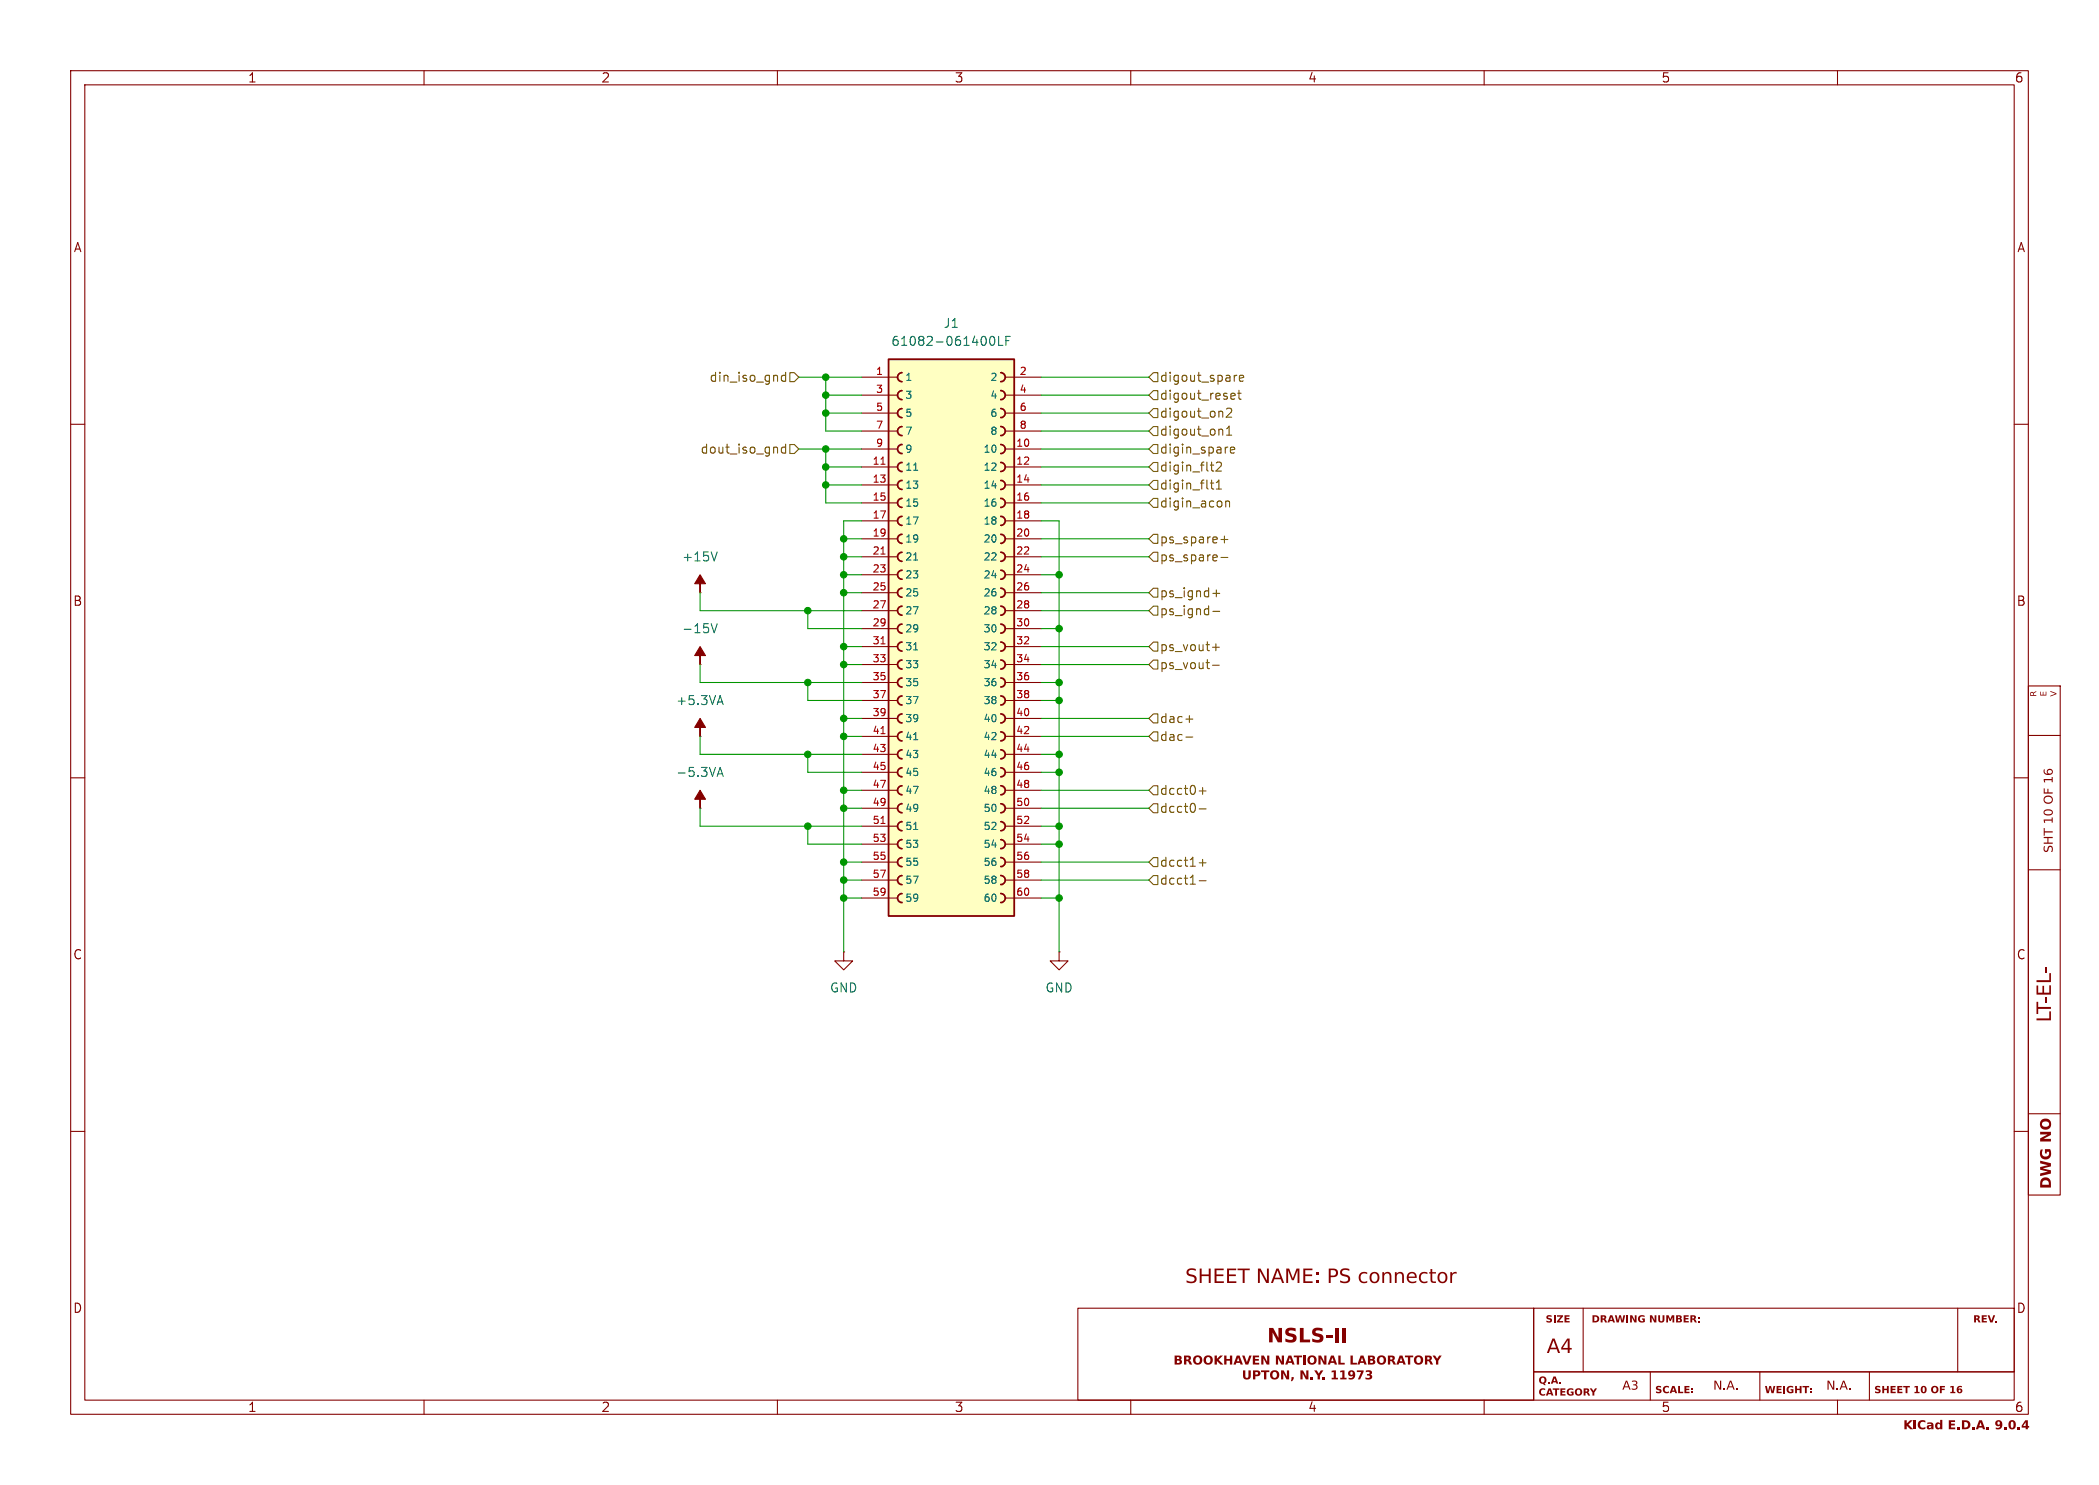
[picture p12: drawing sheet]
(kicad_sch
 (version 20250114)
 (generator "eeschema")
 (generator_version "9.0")
 (paper "A4")
 (lib_symbols
  (symbol "PSC:+15V"
   (power)
   (pin_numbers (hide yes))
   (pin_names
    (offset 0) (hide yes)) (exclude_from_sim no) (in_bom yes) (on_board yes)
   (property "Reference" "#PWR" (at 0 -3.81 0) (effects (font (size 1.27 1.27)) (hide yes)))
   (property "Value" "+15V" (at 0 3.556 0) (effects (font (size 1.27 1.27))))
   (property "Footprint" "" (at 0 0 0) (effects (font (size 1.27 1.27)) (hide yes)))
   (property "Datasheet" "" (at 0 0 0) (effects (font (size 1.27 1.27)) (hide yes)))
   (property "Description" "Power symbol creates a global label with name \"-15V\"" (at 0 0 0) (effects (font (size 1.27 1.27)) (hide yes)))
   (symbol "+15V_0_0"
    (pin power_in line (at 0 0 90) (length 0) (name "~" (effects (font (size 1.27 1.27)))) (number "1" (effects (font (size 1.27 1.27))))))
   (symbol "+15V_0_1"
    (polyline (pts (xy 0 0) (xy 0 1.27) (xy 0.762 1.27) (xy 0 2.54) (xy -0.762 1.27) (xy 0 1.27)) (stroke (width 0) (type default)) (fill (type outline))))
   (embedded_fonts no))
  (symbol "PSC:+5.3VA"
   (power)
   (pin_numbers (hide yes))
   (pin_names
    (offset 0) (hide yes)) (exclude_from_sim no) (in_bom yes) (on_board yes)
   (property "Reference" "#PWR" (at 0 -3.81 0) (effects (font (size 1.27 1.27)) (hide yes)))
   (property "Value" "+5.3VA" (at 0 3.556 0) (effects (font (size 1.27 1.27))))
   (property "Footprint" "" (at 0 0 0) (effects (font (size 1.27 1.27)) (hide yes)))
   (property "Datasheet" "" (at 0 0 0) (effects (font (size 1.27 1.27)) (hide yes)))
   (property "Description" "Power symbol creates a global label with name \"+5.3VA\"" (at 0 0 0) (effects (font (size 1.27 1.27)) (hide yes)))
   (symbol "+5.3VA_1_1"
    (polyline (pts (xy 0 0) (xy 0 1.27) (xy 0.762 1.27) (xy 0 2.54) (xy -0.762 1.27) (xy 0 1.27)) (stroke (width 0) (type solid)) (fill (type outline)))
    (pin power_in line (at 0 0 90) (length 0) (name "~" (effects (font (size 1.27 1.27)))) (number "1" (effects (font (size 1.27 1.27))))))
   (embedded_fonts no))
  (symbol "PSC:-5.3VA"
   (power)
   (pin_numbers (hide yes))
   (pin_names
    (offset 0) (hide yes)) (exclude_from_sim no) (in_bom yes) (on_board yes)
   (property "Reference" "#PWR" (at 0 -3.81 0) (effects (font (size 1.27 1.27)) (hide yes)))
   (property "Value" "-5.3VA" (at 0 3.556 0) (effects (font (size 1.27 1.27))))
   (property "Footprint" "" (at 0 0 0) (effects (font (size 1.27 1.27)) (hide yes)))
   (property "Datasheet" "" (at 0 0 0) (effects (font (size 1.27 1.27)) (hide yes)))
   (property "Description" "Power symbol creates a global label with name \"-5.3VA\"" (at 0 0 0) (effects (font (size 1.27 1.27)) (hide yes)))
   (symbol "-5.3VA_0_1"
    (polyline (pts (xy 0 0) (xy 0 1.27) (xy 0.762 1.27) (xy 0 2.54) (xy -0.762 1.27) (xy 0 1.27)) (stroke (width 0) (type default)) (fill (type outline))))
   (symbol "-5.3VA_1_1"
    (pin power_in line (at 0 0 90) (length 0) (name "~" (effects (font (size 1.27 1.27)))) (number "1" (effects (font (size 1.27 1.27))))))
   (embedded_fonts no))
  (symbol "PSC:61082-061400LF"
   (pin_names
    (offset 1.016)) (exclude_from_sim no) (in_bom yes) (on_board yes)
   (property "Reference" "J" (at -7.62 41.402 0) (effects (font (size 1.27 1.27)) (justify left bottom)))
   (property "Value" "61082-061400LF" (at -7.62 -40.64 0) (effects (font (size 1.27 1.27)) (justify left bottom)))
   (property "Footprint" "myparts:AMPHENOL_61082-061400LF" (at 0 0 0) (effects (font (size 1.27 1.27)) (justify bottom) (hide yes)))
   (property "Datasheet" "" (at 0 0 0) (effects (font (size 1.27 1.27)) (hide yes)))
   (property "Description" "" (at 0 0 0) (effects (font (size 1.27 1.27)) (hide yes)))
   (property "PARTREV" "AS" (at 0 0 0) (effects (font (size 1.27 1.27)) (justify bottom) (hide yes)))
   (property "STANDARD" "Manufacturer Recommendations" (at 0 0 0) (effects (font (size 1.27 1.27)) (justify bottom) (hide yes)))
   (property "MAXIMUM_PACKAGE_HEIGHT" "4.00mm" (at 0 0 0) (effects (font (size 1.27 1.27)) (justify bottom) (hide yes)))
   (property "MFG" "Amphenol" (at 0 0 0) (effects (font (size 1.27 1.27)) (justify bottom) (hide yes)))
   (property "MFG_PN" "61082-061400LF" (at 0 0 0) (effects (font (size 1.27 1.27)) (hide yes)))
   (property "Cost" "2.53" (at 0 0 0) (effects (font (size 1.27 1.27)) (hide yes)))
   (symbol "61082-061400LF_0_0"
    (rectangle (start -8.89 -38.1) (end 8.89 40.64) (stroke (width 0.254) (type default)) (fill (type background)))
    (arc (start -6.985 37.465) (mid -7.6172 38.1) (end -6.985 38.735) (stroke (width 0.254) (type default)) (fill (type none)))
    (arc (start -6.985 34.925) (mid -7.6172 35.56) (end -6.985 36.195) (stroke (width 0.254) (type default)) (fill (type none)))
    (arc (start -6.985 32.385) (mid -7.6172 33.02) (end -6.985 33.655) (stroke (width 0.254) (type default)) (fill (type none)))
    (arc (start -6.985 29.845) (mid -7.6172 30.48) (end -6.985 31.115) (stroke (width 0.254) (type default)) (fill (type none)))
    (arc (start -6.985 27.305) (mid -7.6172 27.94) (end -6.985 28.575) (stroke (width 0.254) (type default)) (fill (type none)))
    (arc (start -6.985 24.765) (mid -7.6172 25.4) (end -6.985 26.035) (stroke (width 0.254) (type default)) (fill (type none)))
    (arc (start -6.985 22.225) (mid -7.6172 22.86) (end -6.985 23.495) (stroke (width 0.254) (type default)) (fill (type none)))
    (arc (start -6.985 19.685) (mid -7.6172 20.32) (end -6.985 20.955) (stroke (width 0.254) (type default)) (fill (type none)))
    (arc (start -6.985 17.145) (mid -7.6172 17.78) (end -6.985 18.415) (stroke (width 0.254) (type default)) (fill (type none)))
    (arc (start -6.985 14.605) (mid -7.6172 15.24) (end -6.985 15.875) (stroke (width 0.254) (type default)) (fill (type none)))
    (arc (start -6.985 12.065) (mid -7.6172 12.7) (end -6.985 13.335) (stroke (width 0.254) (type default)) (fill (type none)))
    (arc (start -6.985 9.525) (mid -7.6172 10.16) (end -6.985 10.795) (stroke (width 0.254) (type default)) (fill (type none)))
    (arc (start -6.985 6.985) (mid -7.6172 7.62) (end -6.985 8.255) (stroke (width 0.254) (type default)) (fill (type none)))
    (arc (start -6.985 4.445) (mid -7.6172 5.08) (end -6.985 5.715) (stroke (width 0.254) (type default)) (fill (type none)))
    (arc (start -6.985 1.905) (mid -7.6172 2.54) (end -6.985 3.175) (stroke (width 0.254) (type default)) (fill (type none)))
    (arc (start -6.985 -0.635) (mid -7.6172 0) (end -6.985 0.635) (stroke (width 0.254) (type default)) (fill (type none)))
    (arc (start -6.985 -3.175) (mid -7.6172 -2.54) (end -6.985 -1.905) (stroke (width 0.254) (type default)) (fill (type none)))
    (arc (start -6.985 -5.715) (mid -7.6172 -5.08) (end -6.985 -4.445) (stroke (width 0.254) (type default)) (fill (type none)))
    (arc (start -6.985 -8.255) (mid -7.6172 -7.62) (end -6.985 -6.985) (stroke (width 0.254) (type default)) (fill (type none)))
    (arc (start -6.985 -10.795) (mid -7.6172 -10.16) (end -6.985 -9.525) (stroke (width 0.254) (type default)) (fill (type none)))
    (arc (start -6.985 -13.335) (mid -7.6172 -12.7) (end -6.985 -12.065) (stroke (width 0.254) (type default)) (fill (type none)))
    (arc (start -6.985 -15.875) (mid -7.6172 -15.24) (end -6.985 -14.605) (stroke (width 0.254) (type default)) (fill (type none)))
    (arc (start -6.985 -18.415) (mid -7.6172 -17.78) (end -6.985 -17.145) (stroke (width 0.254) (type default)) (fill (type none)))
    (arc (start -6.985 -20.955) (mid -7.6172 -20.32) (end -6.985 -19.685) (stroke (width 0.254) (type default)) (fill (type none)))
    (arc (start -6.985 -23.495) (mid -7.6172 -22.86) (end -6.985 -22.225) (stroke (width 0.254) (type default)) (fill (type none)))
    (arc (start -6.985 -26.035) (mid -7.6172 -25.4) (end -6.985 -24.765) (stroke (width 0.254) (type default)) (fill (type none)))
    (arc (start -6.985 -28.575) (mid -7.6172 -27.94) (end -6.985 -27.305) (stroke (width 0.254) (type default)) (fill (type none)))
    (arc (start -6.985 -31.115) (mid -7.6172 -30.48) (end -6.985 -29.845) (stroke (width 0.254) (type default)) (fill (type none)))
    (arc (start -6.985 -33.655) (mid -7.6172 -33.02) (end -6.985 -32.385) (stroke (width 0.254) (type default)) (fill (type none)))
    (arc (start -6.985 -36.195) (mid -7.6172 -35.56) (end -6.985 -34.925) (stroke (width 0.254) (type default)) (fill (type none)))
    (arc (start 6.985 38.735) (mid 7.6172 38.1) (end 6.985 37.465) (stroke (width 0.254) (type default)) (fill (type none)))
    (arc (start 6.985 36.195) (mid 7.6172 35.56) (end 6.985 34.925) (stroke (width 0.254) (type default)) (fill (type none)))
    (arc (start 6.985 33.655) (mid 7.6172 33.02) (end 6.985 32.385) (stroke (width 0.254) (type default)) (fill (type none)))
    (arc (start 6.985 31.115) (mid 7.6172 30.48) (end 6.985 29.845) (stroke (width 0.254) (type default)) (fill (type none)))
    (arc (start 6.985 28.575) (mid 7.6172 27.94) (end 6.985 27.305) (stroke (width 0.254) (type default)) (fill (type none)))
    (arc (start 6.985 26.035) (mid 7.6172 25.4) (end 6.985 24.765) (stroke (width 0.254) (type default)) (fill (type none)))
    (arc (start 6.985 23.495) (mid 7.6172 22.86) (end 6.985 22.225) (stroke (width 0.254) (type default)) (fill (type none)))
    (arc (start 6.985 20.955) (mid 7.6172 20.32) (end 6.985 19.685) (stroke (width 0.254) (type default)) (fill (type none)))
    (arc (start 6.985 18.415) (mid 7.6172 17.78) (end 6.985 17.145) (stroke (width 0.254) (type default)) (fill (type none)))
    (arc (start 6.985 15.875) (mid 7.6172 15.24) (end 6.985 14.605) (stroke (width 0.254) (type default)) (fill (type none)))
    (arc (start 6.985 13.335) (mid 7.6172 12.7) (end 6.985 12.065) (stroke (width 0.254) (type default)) (fill (type none)))
    (arc (start 6.985 10.795) (mid 7.6172 10.16) (end 6.985 9.525) (stroke (width 0.254) (type default)) (fill (type none)))
    (arc (start 6.985 8.255) (mid 7.6172 7.62) (end 6.985 6.985) (stroke (width 0.254) (type default)) (fill (type none)))
    (arc (start 6.985 5.715) (mid 7.6172 5.08) (end 6.985 4.445) (stroke (width 0.254) (type default)) (fill (type none)))
    (arc (start 6.985 3.175) (mid 7.6172 2.54) (end 6.985 1.905) (stroke (width 0.254) (type default)) (fill (type none)))
    (arc (start 6.985 0.635) (mid 7.6172 0) (end 6.985 -0.635) (stroke (width 0.254) (type default)) (fill (type none)))
    (arc (start 6.985 -1.905) (mid 7.6172 -2.54) (end 6.985 -3.175) (stroke (width 0.254) (type default)) (fill (type none)))
    (arc (start 6.985 -4.445) (mid 7.6172 -5.08) (end 6.985 -5.715) (stroke (width 0.254) (type default)) (fill (type none)))
    (arc (start 6.985 -6.985) (mid 7.6172 -7.62) (end 6.985 -8.255) (stroke (width 0.254) (type default)) (fill (type none)))
    (arc (start 6.985 -9.525) (mid 7.6172 -10.16) (end 6.985 -10.795) (stroke (width 0.254) (type default)) (fill (type none)))
    (arc (start 6.985 -12.065) (mid 7.6172 -12.7) (end 6.985 -13.335) (stroke (width 0.254) (type default)) (fill (type none)))
    (arc (start 6.985 -14.605) (mid 7.6172 -15.24) (end 6.985 -15.875) (stroke (width 0.254) (type default)) (fill (type none)))
    (arc (start 6.985 -17.145) (mid 7.6172 -17.78) (end 6.985 -18.415) (stroke (width 0.254) (type default)) (fill (type none)))
    (arc (start 6.985 -19.685) (mid 7.6172 -20.32) (end 6.985 -20.955) (stroke (width 0.254) (type default)) (fill (type none)))
    (arc (start 6.985 -22.225) (mid 7.6172 -22.86) (end 6.985 -23.495) (stroke (width 0.254) (type default)) (fill (type none)))
    (arc (start 6.985 -24.765) (mid 7.6172 -25.4) (end 6.985 -26.035) (stroke (width 0.254) (type default)) (fill (type none)))
    (arc (start 6.985 -27.305) (mid 7.6172 -27.94) (end 6.985 -28.575) (stroke (width 0.254) (type default)) (fill (type none)))
    (arc (start 6.985 -29.845) (mid 7.6172 -30.48) (end 6.985 -31.115) (stroke (width 0.254) (type default)) (fill (type none)))
    (arc (start 6.985 -32.385) (mid 7.6172 -33.02) (end 6.985 -33.655) (stroke (width 0.254) (type default)) (fill (type none)))
    (arc (start 6.985 -34.925) (mid 7.6172 -35.56) (end 6.985 -36.195) (stroke (width 0.254) (type default)) (fill (type none)))
    (pin passive line (at -12.7 38.1 0) (length 5.08) (name "1" (effects (font (size 1.016 1.016)))) (number "1" (effects (font (size 1.016 1.016)))))
    (pin passive line (at -12.7 35.56 0) (length 5.08) (name "3" (effects (font (size 1.016 1.016)))) (number "3" (effects (font (size 1.016 1.016)))))
    (pin passive line (at -12.7 33.02 0) (length 5.08) (name "5" (effects (font (size 1.016 1.016)))) (number "5" (effects (font (size 1.016 1.016)))))
    (pin passive line (at -12.7 30.48 0) (length 5.08) (name "7" (effects (font (size 1.016 1.016)))) (number "7" (effects (font (size 1.016 1.016)))))
    (pin passive line (at -12.7 27.94 0) (length 5.08) (name "9" (effects (font (size 1.016 1.016)))) (number "9" (effects (font (size 1.016 1.016)))))
    (pin passive line (at -12.7 25.4 0) (length 5.08) (name "11" (effects (font (size 1.016 1.016)))) (number "11" (effects (font (size 1.016 1.016)))))
    (pin passive line (at -12.7 22.86 0) (length 5.08) (name "13" (effects (font (size 1.016 1.016)))) (number "13" (effects (font (size 1.016 1.016)))))
    (pin passive line (at -12.7 20.32 0) (length 5.08) (name "15" (effects (font (size 1.016 1.016)))) (number "15" (effects (font (size 1.016 1.016)))))
    (pin passive line (at -12.7 17.78 0) (length 5.08) (name "17" (effects (font (size 1.016 1.016)))) (number "17" (effects (font (size 1.016 1.016)))))
    (pin passive line (at -12.7 15.24 0) (length 5.08) (name "19" (effects (font (size 1.016 1.016)))) (number "19" (effects (font (size 1.016 1.016)))))
    (pin passive line (at -12.7 12.7 0) (length 5.08) (name "21" (effects (font (size 1.016 1.016)))) (number "21" (effects (font (size 1.016 1.016)))))
    (pin passive line (at -12.7 10.16 0) (length 5.08) (name "23" (effects (font (size 1.016 1.016)))) (number "23" (effects (font (size 1.016 1.016)))))
    (pin passive line (at -12.7 7.62 0) (length 5.08) (name "25" (effects (font (size 1.016 1.016)))) (number "25" (effects (font (size 1.016 1.016)))))
    (pin passive line (at -12.7 5.08 0) (length 5.08) (name "27" (effects (font (size 1.016 1.016)))) (number "27" (effects (font (size 1.016 1.016)))))
    (pin passive line (at -12.7 2.54 0) (length 5.08) (name "29" (effects (font (size 1.016 1.016)))) (number "29" (effects (font (size 1.016 1.016)))))
    (pin passive line (at -12.7 0 0) (length 5.08) (name "31" (effects (font (size 1.016 1.016)))) (number "31" (effects (font (size 1.016 1.016)))))
    (pin passive line (at -12.7 -2.54 0) (length 5.08) (name "33" (effects (font (size 1.016 1.016)))) (number "33" (effects (font (size 1.016 1.016)))))
    (pin passive line (at -12.7 -5.08 0) (length 5.08) (name "35" (effects (font (size 1.016 1.016)))) (number "35" (effects (font (size 1.016 1.016)))))
    (pin passive line (at -12.7 -7.62 0) (length 5.08) (name "37" (effects (font (size 1.016 1.016)))) (number "37" (effects (font (size 1.016 1.016)))))
    (pin passive line (at -12.7 -10.16 0) (length 5.08) (name "39" (effects (font (size 1.016 1.016)))) (number "39" (effects (font (size 1.016 1.016)))))
    (pin passive line (at -12.7 -12.7 0) (length 5.08) (name "41" (effects (font (size 1.016 1.016)))) (number "41" (effects (font (size 1.016 1.016)))))
    (pin passive line (at -12.7 -15.24 0) (length 5.08) (name "43" (effects (font (size 1.016 1.016)))) (number "43" (effects (font (size 1.016 1.016)))))
    (pin passive line (at -12.7 -17.78 0) (length 5.08) (name "45" (effects (font (size 1.016 1.016)))) (number "45" (effects (font (size 1.016 1.016)))))
    (pin passive line (at -12.7 -20.32 0) (length 5.08) (name "47" (effects (font (size 1.016 1.016)))) (number "47" (effects (font (size 1.016 1.016)))))
    (pin passive line (at -12.7 -22.86 0) (length 5.08) (name "49" (effects (font (size 1.016 1.016)))) (number "49" (effects (font (size 1.016 1.016)))))
    (pin passive line (at -12.7 -25.4 0) (length 5.08) (name "51" (effects (font (size 1.016 1.016)))) (number "51" (effects (font (size 1.016 1.016)))))
    (pin passive line (at -12.7 -27.94 0) (length 5.08) (name "53" (effects (font (size 1.016 1.016)))) (number "53" (effects (font (size 1.016 1.016)))))
    (pin passive line (at -12.7 -30.48 0) (length 5.08) (name "55" (effects (font (size 1.016 1.016)))) (number "55" (effects (font (size 1.016 1.016)))))
    (pin passive line (at -12.7 -33.02 0) (length 5.08) (name "57" (effects (font (size 1.016 1.016)))) (number "57" (effects (font (size 1.016 1.016)))))
    (pin passive line (at -12.7 -35.56 0) (length 5.08) (name "59" (effects (font (size 1.016 1.016)))) (number "59" (effects (font (size 1.016 1.016)))))
    (pin passive line (at 12.7 38.1 180) (length 5.08) (name "2" (effects (font (size 1.016 1.016)))) (number "2" (effects (font (size 1.016 1.016)))))
    (pin passive line (at 12.7 35.56 180) (length 5.08) (name "4" (effects (font (size 1.016 1.016)))) (number "4" (effects (font (size 1.016 1.016)))))
    (pin passive line (at 12.7 33.02 180) (length 5.08) (name "6" (effects (font (size 1.016 1.016)))) (number "6" (effects (font (size 1.016 1.016)))))
    (pin passive line (at 12.7 30.48 180) (length 5.08) (name "8" (effects (font (size 1.016 1.016)))) (number "8" (effects (font (size 1.016 1.016)))))
    (pin passive line (at 12.7 27.94 180) (length 5.08) (name "10" (effects (font (size 1.016 1.016)))) (number "10" (effects (font (size 1.016 1.016)))))
    (pin passive line (at 12.7 25.4 180) (length 5.08) (name "12" (effects (font (size 1.016 1.016)))) (number "12" (effects (font (size 1.016 1.016)))))
    (pin passive line (at 12.7 22.86 180) (length 5.08) (name "14" (effects (font (size 1.016 1.016)))) (number "14" (effects (font (size 1.016 1.016)))))
    (pin passive line (at 12.7 20.32 180) (length 5.08) (name "16" (effects (font (size 1.016 1.016)))) (number "16" (effects (font (size 1.016 1.016)))))
    (pin passive line (at 12.7 17.78 180) (length 5.08) (name "18" (effects (font (size 1.016 1.016)))) (number "18" (effects (font (size 1.016 1.016)))))
    (pin passive line (at 12.7 15.24 180) (length 5.08) (name "20" (effects (font (size 1.016 1.016)))) (number "20" (effects (font (size 1.016 1.016)))))
    (pin passive line (at 12.7 12.7 180) (length 5.08) (name "22" (effects (font (size 1.016 1.016)))) (number "22" (effects (font (size 1.016 1.016)))))
    (pin passive line (at 12.7 10.16 180) (length 5.08) (name "24" (effects (font (size 1.016 1.016)))) (number "24" (effects (font (size 1.016 1.016)))))
    (pin passive line (at 12.7 7.62 180) (length 5.08) (name "26" (effects (font (size 1.016 1.016)))) (number "26" (effects (font (size 1.016 1.016)))))
    (pin passive line (at 12.7 5.08 180) (length 5.08) (name "28" (effects (font (size 1.016 1.016)))) (number "28" (effects (font (size 1.016 1.016)))))
    (pin passive line (at 12.7 2.54 180) (length 5.08) (name "30" (effects (font (size 1.016 1.016)))) (number "30" (effects (font (size 1.016 1.016)))))
    (pin passive line (at 12.7 0 180) (length 5.08) (name "32" (effects (font (size 1.016 1.016)))) (number "32" (effects (font (size 1.016 1.016)))))
    (pin passive line (at 12.7 -2.54 180) (length 5.08) (name "34" (effects (font (size 1.016 1.016)))) (number "34" (effects (font (size 1.016 1.016)))))
    (pin passive line (at 12.7 -5.08 180) (length 5.08) (name "36" (effects (font (size 1.016 1.016)))) (number "36" (effects (font (size 1.016 1.016)))))
    (pin passive line (at 12.7 -7.62 180) (length 5.08) (name "38" (effects (font (size 1.016 1.016)))) (number "38" (effects (font (size 1.016 1.016)))))
    (pin passive line (at 12.7 -10.16 180) (length 5.08) (name "40" (effects (font (size 1.016 1.016)))) (number "40" (effects (font (size 1.016 1.016)))))
    (pin passive line (at 12.7 -12.7 180) (length 5.08) (name "42" (effects (font (size 1.016 1.016)))) (number "42" (effects (font (size 1.016 1.016)))))
    (pin passive line (at 12.7 -15.24 180) (length 5.08) (name "44" (effects (font (size 1.016 1.016)))) (number "44" (effects (font (size 1.016 1.016)))))
    (pin passive line (at 12.7 -17.78 180) (length 5.08) (name "46" (effects (font (size 1.016 1.016)))) (number "46" (effects (font (size 1.016 1.016)))))
    (pin passive line (at 12.7 -20.32 180) (length 5.08) (name "48" (effects (font (size 1.016 1.016)))) (number "48" (effects (font (size 1.016 1.016)))))
    (pin passive line (at 12.7 -22.86 180) (length 5.08) (name "50" (effects (font (size 1.016 1.016)))) (number "50" (effects (font (size 1.016 1.016)))))
    (pin passive line (at 12.7 -25.4 180) (length 5.08) (name "52" (effects (font (size 1.016 1.016)))) (number "52" (effects (font (size 1.016 1.016)))))
    (pin passive line (at 12.7 -27.94 180) (length 5.08) (name "54" (effects (font (size 1.016 1.016)))) (number "54" (effects (font (size 1.016 1.016)))))
    (pin passive line (at 12.7 -30.48 180) (length 5.08) (name "56" (effects (font (size 1.016 1.016)))) (number "56" (effects (font (size 1.016 1.016)))))
    (pin passive line (at 12.7 -33.02 180) (length 5.08) (name "58" (effects (font (size 1.016 1.016)))) (number "58" (effects (font (size 1.016 1.016)))))
    (pin passive line (at 12.7 -35.56 180) (length 5.08) (name "60" (effects (font (size 1.016 1.016)))) (number "60" (effects (font (size 1.016 1.016))))))
   (embedded_fonts no))
  (symbol "power:-15V"
   (power)
   (pin_numbers (hide yes))
   (pin_names
    (offset 0) (hide yes)) (exclude_from_sim no) (in_bom yes) (on_board yes)
   (property "Reference" "#PWR" (at 0 -3.81 0) (effects (font (size 1.27 1.27)) (hide yes)))
   (property "Value" "-15V" (at 0 3.556 0) (effects (font (size 1.27 1.27))))
   (property "Footprint" "" (at 0 0 0) (effects (font (size 1.27 1.27)) (hide yes)))
   (property "Datasheet" "" (at 0 0 0) (effects (font (size 1.27 1.27)) (hide yes)))
   (property "Description" "Power symbol creates a global label with name \"-15V\"" (at 0 0 0) (effects (font (size 1.27 1.27)) (hide yes)))
   (symbol "-15V_0_0"
    (pin power_in line (at 0 0 90) (length 0) (name "~" (effects (font (size 1.27 1.27)))) (number "1" (effects (font (size 1.27 1.27))))))
   (symbol "-15V_0_1"
    (polyline (pts (xy 0 0) (xy 0 1.27) (xy 0.762 1.27) (xy 0 2.54) (xy -0.762 1.27) (xy 0 1.27)) (stroke (width 0) (type default)) (fill (type outline))))
   (embedded_fonts no))
  (symbol "power:GND"
   (power)
   (pin_numbers (hide yes))
   (pin_names
    (offset 0) (hide yes)) (exclude_from_sim no) (in_bom yes) (on_board yes)
   (property "Reference" "#PWR" (at 0 -6.35 0) (effects (font (size 1.27 1.27)) (hide yes)))
   (property "Value" "GND" (at 0 -3.81 0) (effects (font (size 1.27 1.27))))
   (property "Footprint" "" (at 0 0 0) (effects (font (size 1.27 1.27)) (hide yes)))
   (property "Datasheet" "" (at 0 0 0) (effects (font (size 1.27 1.27)) (hide yes)))
   (property "Description" "Power symbol creates a global label with name \"GND\" , ground" (at 0 0 0) (effects (font (size 1.27 1.27)) (hide yes)))
   (symbol "GND_0_1"
    (polyline (pts (xy 0 0) (xy 0 -1.27) (xy 1.27 -1.27) (xy 0 -2.54) (xy -1.27 -1.27) (xy 0 -1.27)) (stroke (width 0) (type default)) (fill (type none))))
   (symbol "GND_1_1"
    (pin power_in line (at 0 0 270) (length 0) (name "~" (effects (font (size 1.27 1.27)))) (number "1" (effects (font (size 1.27 1.27))))))
   (embedded_fonts no)))
 (junction
  (at 149.86 96.52)
  (diameter 0)
  (color 0 0 0 0))
 (junction
  (at 149.86 109.22)
  (diameter 0)
  (color 0 0 0 0))
 (junction
  (at 116.84 53.34)
  (diameter 0)
  (color 0 0 0 0))
 (junction
  (at 119.38 93.98)
  (diameter 0)
  (color 0 0 0 0))
 (junction
  (at 114.3 116.84)
  (diameter 0)
  (color 0 0 0 0))
 (junction
  (at 149.86 88.9)
  (diameter 0)
  (color 0 0 0 0))
 (junction
  (at 114.3 86.36)
  (diameter 0)
  (color 0 0 0 0))
 (junction
  (at 149.86 119.38)
  (diameter 0)
  (color 0 0 0 0))
 (junction
  (at 116.84 58.42)
  (diameter 0)
  (color 0 0 0 0))
 (junction
  (at 119.38 124.46)
  (diameter 0)
  (color 0 0 0 0))
 (junction
  (at 119.38 104.14)
  (diameter 0)
  (color 0 0 0 0))
 (junction
  (at 116.84 55.88)
  (diameter 0)
  (color 0 0 0 0))
 (junction
  (at 149.86 116.84)
  (diameter 0)
  (color 0 0 0 0))
 (junction
  (at 119.38 91.44)
  (diameter 0)
  (color 0 0 0 0))
 (junction
  (at 119.38 114.3)
  (diameter 0)
  (color 0 0 0 0))
 (junction
  (at 149.86 81.28)
  (diameter 0)
  (color 0 0 0 0))
 (junction
  (at 119.38 81.28)
  (diameter 0)
  (color 0 0 0 0))
 (junction
  (at 119.38 101.6)
  (diameter 0)
  (color 0 0 0 0))
 (junction
  (at 119.38 76.2)
  (diameter 0)
  (color 0 0 0 0))
 (junction
  (at 149.86 127)
  (diameter 0)
  (color 0 0 0 0))
 (junction
  (at 116.84 68.58)
  (diameter 0)
  (color 0 0 0 0))
 (junction
  (at 149.86 99.06)
  (diameter 0)
  (color 0 0 0 0))
 (junction
  (at 119.38 111.76)
  (diameter 0)
  (color 0 0 0 0))
 (junction
  (at 119.38 78.74)
  (diameter 0)
  (color 0 0 0 0))
 (junction
  (at 119.38 127)
  (diameter 0)
  (color 0 0 0 0))
 (junction
  (at 116.84 63.5)
  (diameter 0)
  (color 0 0 0 0))
 (junction
  (at 114.3 106.68)
  (diameter 0)
  (color 0 0 0 0))
 (junction
  (at 119.38 121.92)
  (diameter 0)
  (color 0 0 0 0))
 (junction
  (at 149.86 106.68)
  (diameter 0)
  (color 0 0 0 0))
 (junction
  (at 114.3 96.52)
  (diameter 0)
  (color 0 0 0 0))
 (junction
  (at 116.84 66.04)
  (diameter 0)
  (color 0 0 0 0))
 (junction
  (at 119.38 83.82)
  (diameter 0)
  (color 0 0 0 0))
 (wire
  (pts (xy 147.32 109.22) (xy 149.86 109.22))
  (stroke (width 0) (type default)))
 (wire
  (pts (xy 147.32 101.6) (xy 162.56 101.6))
  (stroke (width 0) (type default)))
 (wire
  (pts (xy 116.84 66.04) (xy 116.84 68.58))
  (stroke (width 0) (type default)))
 (wire
  (pts (xy 119.38 91.44) (xy 119.38 93.98))
  (stroke (width 0) (type default)))
 (wire
  (pts (xy 162.56 121.92) (xy 147.32 121.92))
  (stroke (width 0) (type default)))
 (wire
  (pts (xy 119.38 81.28) (xy 119.38 83.82))
  (stroke (width 0) (type default)))
 (wire
  (pts (xy 147.32 68.58) (xy 162.56 68.58))
  (stroke (width 0) (type default)))
 (wire
  (pts (xy 121.92 60.96) (xy 116.84 60.96))
  (stroke (width 0) (type default)))
 (wire
  (pts (xy 114.3 88.9) (xy 114.3 86.36))
  (stroke (width 0) (type default)))
 (wire
  (pts (xy 147.32 116.84) (xy 149.86 116.84))
  (stroke (width 0) (type default)))
 (wire
  (pts (xy 147.32 106.68) (xy 149.86 106.68))
  (stroke (width 0) (type default)))
 (wire
  (pts (xy 119.38 101.6) (xy 119.38 104.14))
  (stroke (width 0) (type default)))
 (wire
  (pts (xy 114.3 116.84) (xy 99.06 116.84))
  (stroke (width 0) (type default)))
 (wire
  (pts (xy 114.3 86.36) (xy 99.06 86.36))
  (stroke (width 0) (type default)))
 (wire
  (pts (xy 119.38 78.74) (xy 119.38 81.28))
  (stroke (width 0) (type default)))
 (wire
  (pts (xy 119.38 121.92) (xy 119.38 124.46))
  (stroke (width 0) (type default)))
 (wire
  (pts (xy 147.32 93.98) (xy 162.56 93.98))
  (stroke (width 0) (type default)))
 (wire
  (pts (xy 99.06 86.36) (xy 99.06 83.82))
  (stroke (width 0) (type default)))
 (wire
  (pts (xy 119.38 93.98) (xy 121.92 93.98))
  (stroke (width 0) (type default)))
 (wire
  (pts (xy 121.92 96.52) (xy 114.3 96.52))
  (stroke (width 0) (type default)))
 (wire
  (pts (xy 119.38 124.46) (xy 121.92 124.46))
  (stroke (width 0) (type default)))
 (wire
  (pts (xy 147.32 99.06) (xy 149.86 99.06))
  (stroke (width 0) (type default)))
 (wire
  (pts (xy 162.56 53.34) (xy 147.32 53.34))
  (stroke (width 0) (type default)))
 (wire
  (pts (xy 162.56 58.42) (xy 147.32 58.42))
  (stroke (width 0) (type default)))
 (wire
  (pts (xy 119.38 114.3) (xy 119.38 121.92))
  (stroke (width 0) (type default)))
 (wire
  (pts (xy 121.92 116.84) (xy 114.3 116.84))
  (stroke (width 0) (type default)))
 (wire
  (pts (xy 162.56 60.96) (xy 147.32 60.96))
  (stroke (width 0) (type default)))
 (wire
  (pts (xy 147.32 104.14) (xy 162.56 104.14))
  (stroke (width 0) (type default)))
 (wire
  (pts (xy 147.32 71.12) (xy 162.56 71.12))
  (stroke (width 0) (type default)))
 (wire
  (pts (xy 116.84 53.34) (xy 121.92 53.34))
  (stroke (width 0) (type default)))
 (wire
  (pts (xy 121.92 106.68) (xy 114.3 106.68))
  (stroke (width 0) (type default)))
 (wire
  (pts (xy 121.92 86.36) (xy 114.3 86.36))
  (stroke (width 0) (type default)))
 (wire
  (pts (xy 121.92 109.22) (xy 114.3 109.22))
  (stroke (width 0) (type default)))
 (wire
  (pts (xy 121.92 73.66) (xy 119.38 73.66))
  (stroke (width 0) (type default)))
 (wire
  (pts (xy 119.38 76.2) (xy 119.38 78.74))
  (stroke (width 0) (type default)))
 (wire
  (pts (xy 147.32 86.36) (xy 162.56 86.36))
  (stroke (width 0) (type default)))
 (wire
  (pts (xy 113.03 63.5) (xy 116.84 63.5))
  (stroke (width 0) (type default)))
 (wire
  (pts (xy 149.86 119.38) (xy 149.86 116.84))
  (stroke (width 0) (type default)))
 (wire
  (pts (xy 119.38 83.82) (xy 121.92 83.82))
  (stroke (width 0) (type default)))
 (wire
  (pts (xy 119.38 81.28) (xy 121.92 81.28))
  (stroke (width 0) (type default)))
 (wire
  (pts (xy 149.86 99.06) (xy 149.86 96.52))
  (stroke (width 0) (type default)))
 (wire
  (pts (xy 147.32 119.38) (xy 149.86 119.38))
  (stroke (width 0) (type default)))
 (wire
  (pts (xy 116.84 55.88) (xy 116.84 58.42))
  (stroke (width 0) (type default)))
 (wire
  (pts (xy 119.38 111.76) (xy 121.92 111.76))
  (stroke (width 0) (type default)))
 (wire
  (pts (xy 119.38 127) (xy 121.92 127))
  (stroke (width 0) (type default)))
 (wire
  (pts (xy 114.3 96.52) (xy 99.06 96.52))
  (stroke (width 0) (type default)))
 (wire
  (pts (xy 119.38 114.3) (xy 121.92 114.3))
  (stroke (width 0) (type default)))
 (wire
  (pts (xy 121.92 71.12) (xy 116.84 71.12))
  (stroke (width 0) (type default)))
 (wire
  (pts (xy 119.38 124.46) (xy 119.38 127))
  (stroke (width 0) (type default)))
 (wire
  (pts (xy 147.32 66.04) (xy 162.56 66.04))
  (stroke (width 0) (type default)))
 (wire
  (pts (xy 119.38 93.98) (xy 119.38 101.6))
  (stroke (width 0) (type default)))
 (wire
  (pts (xy 116.84 58.42) (xy 116.84 60.96))
  (stroke (width 0) (type default)))
 (wire
  (pts (xy 116.84 58.42) (xy 121.92 58.42))
  (stroke (width 0) (type default)))
 (wire
  (pts (xy 116.84 63.5) (xy 116.84 66.04))
  (stroke (width 0) (type default)))
 (wire
  (pts (xy 121.92 88.9) (xy 114.3 88.9))
  (stroke (width 0) (type default)))
 (wire
  (pts (xy 116.84 53.34) (xy 116.84 55.88))
  (stroke (width 0) (type default)))
 (wire
  (pts (xy 162.56 55.88) (xy 147.32 55.88))
  (stroke (width 0) (type default)))
 (wire
  (pts (xy 99.06 116.84) (xy 99.06 114.3))
  (stroke (width 0) (type default)))
 (wire
  (pts (xy 99.06 106.68) (xy 99.06 104.14))
  (stroke (width 0) (type default)))
 (wire
  (pts (xy 119.38 121.92) (xy 121.92 121.92))
  (stroke (width 0) (type default)))
 (wire
  (pts (xy 119.38 127) (xy 119.38 134.62))
  (stroke (width 0) (type default)))
 (wire
  (pts (xy 147.32 111.76) (xy 162.56 111.76))
  (stroke (width 0) (type default)))
 (wire
  (pts (xy 114.3 99.06) (xy 114.3 96.52))
  (stroke (width 0) (type default)))
 (wire
  (pts (xy 149.86 116.84) (xy 149.86 109.22))
  (stroke (width 0) (type default)))
 (wire
  (pts (xy 119.38 104.14) (xy 119.38 111.76))
  (stroke (width 0) (type default)))
 (wire
  (pts (xy 121.92 119.38) (xy 114.3 119.38))
  (stroke (width 0) (type default)))
 (wire
  (pts (xy 149.86 73.66) (xy 147.32 73.66))
  (stroke (width 0) (type default)))
 (wire
  (pts (xy 149.86 96.52) (xy 149.86 88.9))
  (stroke (width 0) (type default)))
 (wire
  (pts (xy 147.32 78.74) (xy 162.56 78.74))
  (stroke (width 0) (type default)))
 (wire
  (pts (xy 149.86 127) (xy 149.86 134.62))
  (stroke (width 0) (type default)))
 (wire
  (pts (xy 147.32 76.2) (xy 162.56 76.2))
  (stroke (width 0) (type default)))
 (wire
  (pts (xy 113.03 53.34) (xy 116.84 53.34))
  (stroke (width 0) (type default)))
 (wire
  (pts (xy 149.86 81.28) (xy 149.86 73.66))
  (stroke (width 0) (type default)))
 (wire
  (pts (xy 119.38 83.82) (xy 119.38 91.44))
  (stroke (width 0) (type default)))
 (wire
  (pts (xy 119.38 104.14) (xy 121.92 104.14))
  (stroke (width 0) (type default)))
 (wire
  (pts (xy 119.38 91.44) (xy 121.92 91.44))
  (stroke (width 0) (type default)))
 (wire
  (pts (xy 149.86 88.9) (xy 149.86 81.28))
  (stroke (width 0) (type default)))
 (wire
  (pts (xy 162.56 124.46) (xy 147.32 124.46))
  (stroke (width 0) (type default)))
 (wire
  (pts (xy 121.92 99.06) (xy 114.3 99.06))
  (stroke (width 0) (type default)))
 (wire
  (pts (xy 147.32 83.82) (xy 162.56 83.82))
  (stroke (width 0) (type default)))
 (wire
  (pts (xy 147.32 127) (xy 149.86 127))
  (stroke (width 0) (type default)))
 (wire
  (pts (xy 119.38 111.76) (xy 119.38 114.3))
  (stroke (width 0) (type default)))
 (wire
  (pts (xy 116.84 68.58) (xy 116.84 71.12))
  (stroke (width 0) (type default)))
 (wire
  (pts (xy 147.32 96.52) (xy 149.86 96.52))
  (stroke (width 0) (type default)))
 (wire
  (pts (xy 149.86 106.68) (xy 149.86 99.06))
  (stroke (width 0) (type default)))
 (wire
  (pts (xy 119.38 76.2) (xy 121.92 76.2))
  (stroke (width 0) (type default)))
 (wire
  (pts (xy 116.84 66.04) (xy 121.92 66.04))
  (stroke (width 0) (type default)))
 (wire
  (pts (xy 147.32 63.5) (xy 162.56 63.5))
  (stroke (width 0) (type default)))
 (wire
  (pts (xy 121.92 68.58) (xy 116.84 68.58))
  (stroke (width 0) (type default)))
 (wire
  (pts (xy 119.38 78.74) (xy 121.92 78.74))
  (stroke (width 0) (type default)))
 (wire
  (pts (xy 119.38 73.66) (xy 119.38 76.2))
  (stroke (width 0) (type default)))
 (wire
  (pts (xy 116.84 55.88) (xy 121.92 55.88))
  (stroke (width 0) (type default)))
 (wire
  (pts (xy 119.38 101.6) (xy 121.92 101.6))
  (stroke (width 0) (type default)))
 (wire
  (pts (xy 99.06 96.52) (xy 99.06 93.98))
  (stroke (width 0) (type default)))
 (wire
  (pts (xy 114.3 106.68) (xy 99.06 106.68))
  (stroke (width 0) (type default)))
 (wire
  (pts (xy 147.32 114.3) (xy 162.56 114.3))
  (stroke (width 0) (type default)))
 (wire
  (pts (xy 149.86 109.22) (xy 149.86 106.68))
  (stroke (width 0) (type default)))
 (wire
  (pts (xy 116.84 63.5) (xy 121.92 63.5))
  (stroke (width 0) (type default)))
 (wire
  (pts (xy 149.86 127) (xy 149.86 119.38))
  (stroke (width 0) (type default)))
 (wire
  (pts (xy 147.32 88.9) (xy 149.86 88.9))
  (stroke (width 0) (type default)))
 (wire
  (pts (xy 114.3 109.22) (xy 114.3 106.68))
  (stroke (width 0) (type default)))
 (wire
  (pts (xy 147.32 81.28) (xy 149.86 81.28))
  (stroke (width 0) (type default)))
 (wire
  (pts (xy 147.32 91.44) (xy 162.56 91.44))
  (stroke (width 0) (type default)))
 (wire
  (pts (xy 114.3 119.38) (xy 114.3 116.84))
  (stroke (width 0) (type default)))
 (hierarchical_label "dcct1+"
  (shape input)
  (at 162.56 121.92 0)
  (effects (font (size 1.27 1.27)) (justify left)))
 (hierarchical_label "dcct0+"
  (shape input)
  (at 162.56 111.76 0)
  (effects (font (size 1.27 1.27)) (justify left)))
 (hierarchical_label "digin_acon"
  (shape input)
  (at 162.56 71.12 0)
  (effects (font (size 1.27 1.27)) (justify left)))
 (hierarchical_label "digout_on2"
  (shape input)
  (at 162.56 58.42 0)
  (effects (font (size 1.27 1.27)) (justify left)))
 (hierarchical_label "ps_spare-"
  (shape input)
  (at 162.56 78.74 0)
  (effects (font (size 1.27 1.27)) (justify left)))
 (hierarchical_label "dcct0-"
  (shape input)
  (at 162.56 114.3 0)
  (effects (font (size 1.27 1.27)) (justify left)))
 (hierarchical_label "dac-"
  (shape input)
  (at 162.56 104.14 0)
  (effects (font (size 1.27 1.27)) (justify left)))
 (hierarchical_label "ps_ignd-"
  (shape input)
  (at 162.56 86.36 0)
  (effects (font (size 1.27 1.27)) (justify left)))
 (hierarchical_label "digin_flt1"
  (shape input)
  (at 162.56 68.58 0)
  (effects (font (size 1.27 1.27)) (justify left)))
 (hierarchical_label "ps_ignd+"
  (shape input)
  (at 162.56 83.82 0)
  (effects (font (size 1.27 1.27)) (justify left)))
 (hierarchical_label "din_iso_gnd"
  (shape input)
  (at 113.03 53.34 180)
  (effects (font (size 1.27 1.27)) (justify right)))
 (hierarchical_label "ps_spare+"
  (shape input)
  (at 162.56 76.2 0)
  (effects (font (size 1.27 1.27)) (justify left)))
 (hierarchical_label "digout_reset"
  (shape input)
  (at 162.56 55.88 0)
  (effects (font (size 1.27 1.27)) (justify left)))
 (hierarchical_label "ps_vout+"
  (shape input)
  (at 162.56 91.44 0)
  (effects (font (size 1.27 1.27)) (justify left)))
 (hierarchical_label "dout_iso_gnd"
  (shape input)
  (at 113.03 63.5 180)
  (effects (font (size 1.27 1.27)) (justify right)))
 (hierarchical_label "dac+"
  (shape input)
  (at 162.56 101.6 0)
  (effects (font (size 1.27 1.27)) (justify left)))
 (hierarchical_label "digout_spare"
  (shape input)
  (at 162.56 53.34 0)
  (effects (font (size 1.27 1.27)) (justify left)))
 (hierarchical_label "digout_on1"
  (shape input)
  (at 162.56 60.96 0)
  (effects (font (size 1.27 1.27)) (justify left)))
 (hierarchical_label "digin_spare"
  (shape input)
  (at 162.56 63.5 0)
  (effects (font (size 1.27 1.27)) (justify left)))
 (hierarchical_label "ps_vout-"
  (shape input)
  (at 162.56 93.98 0)
  (effects (font (size 1.27 1.27)) (justify left)))
 (hierarchical_label "dcct1-"
  (shape input)
  (at 162.56 124.46 0)
  (effects (font (size 1.27 1.27)) (justify left)))
 (hierarchical_label "digin_flt2"
  (shape input)
  (at 162.56 66.04 0)
  (effects (font (size 1.27 1.27)) (justify left)))
 (symbol
  (lib_id "PSC:61082-061400LF")
  (at 134.62 91.44 0)
  (unit 1)
  (exclude_from_sim no)
  (in_bom yes)
  (on_board yes)
  (dnp no)
  (property "Reference" "J1" (at 134.62 45.72 0) (effects (font (size 1.27 1.27))))
  (property "Value" "61082-061400LF" (at 134.62 48.26 0) (effects (font (size 1.27 1.27))))
  (property "Footprint" "myparts:AMPHENOL_61082-061400LF" (at 134.62 91.44 0) (effects (font (size 1.27 1.27)) (justify bottom) (hide yes)))
  (property "Datasheet" "" (at 134.62 91.44 0) (effects (font (size 1.27 1.27)) (hide yes)))
  (property "Description" "CONN RCPT 60POS SMD GOLD" (at 134.62 91.44 0) (effects (font (size 1.27 1.27)) (hide yes)))
  (property "PARTREV" "AS" (at 134.62 91.44 0) (effects (font (size 1.27 1.27)) (justify bottom) (hide yes)))
  (property "STANDARD" "Manufacturer Recommendations" (at 134.62 91.44 0) (effects (font (size 1.27 1.27)) (justify bottom) (hide yes)))
  (property "MAXIMUM_PACKAGE_HEIGHT" "4.00mm" (at 134.62 91.44 0) (effects (font (size 1.27 1.27)) (justify bottom) (hide yes)))
  (property "MANUFACTURER" "Amphenol" (at 134.62 91.44 0) (effects (font (size 1.27 1.27)) (justify bottom) (hide yes)))
  (property "MFG" "Amphenol" (at 134.62 91.44 0) (effects (font (size 1.27 1.27)) (justify bottom) (hide yes)))
  (property "MFG_PN" "61082-061400LF" (at 134.62 91.44 0) (effects (font (size 1.27 1.27)) (hide yes)))
  (property "Cost" "2.53" (at 134.62 91.44 0) (effects (font (size 1.27 1.27)) (hide yes)))
  (pin "55")
  (pin "36")
  (pin "35")
  (pin "47")
  (pin "25")
  (pin "11")
  (pin "7")
  (pin "27")
  (pin "2")
  (pin "16")
  (pin "18")
  (pin "15")
  (pin "8")
  (pin "52")
  (pin "6")
  (pin "51")
  (pin "10")
  (pin "56")
  (pin "40")
  (pin "48")
  (pin "29")
  (pin "28")
  (pin "12")
  (pin "19")
  (pin "44")
  (pin "26")
  (pin "31")
  (pin "24")
  (pin "3")
  (pin "1")
  (pin "43")
  (pin "41")
  (pin "59")
  (pin "60")
  (pin "54")
  (pin "9")
  (pin "5")
  (pin "49")
  (pin "30")
  (pin "45")
  (pin "33")
  (pin "46")
  (pin "22")
  (pin "50")
  (pin "39")
  (pin "20")
  (pin "21")
  (pin "4")
  (pin "13")
  (pin "34")
  (pin "58")
  (pin "38")
  (pin "42")
  (pin "23")
  (pin "14")
  (pin "17")
  (pin "32")
  (pin "53")
  (pin "37")
  (pin "57"))
 (symbol
  (lib_id "PSC:+5.3VA")
  (at 99.06 104.14 0)
  (unit 1)
  (exclude_from_sim no)
  (in_bom yes)
  (on_board yes)
  (dnp no)
  (fields_autoplaced yes)
  (property "Reference" "#PWR049" (at 99.06 107.95 0) (effects (font (size 1.27 1.27)) (hide yes)))
  (property "Value" "+5.3VA" (at 99.06 99.06 0) (effects (font (size 1.27 1.27))))
  (property "Footprint" "" (at 99.06 104.14 0) (effects (font (size 1.27 1.27)) (hide yes)))
  (property "Datasheet" "" (at 99.06 104.14 0) (effects (font (size 1.27 1.27)) (hide yes)))
  (property "Description" "Power symbol creates a global label with name \"+5.3VA\"" (at 99.06 104.14 0) (effects (font (size 1.27 1.27)) (hide yes)))
  (pin "1"))
 (symbol
  (lib_id "power:-15V")
  (at 99.06 93.98 0)
  (unit 1)
  (exclude_from_sim no)
  (in_bom yes)
  (on_board yes)
  (dnp no)
  (fields_autoplaced yes)
  (property "Reference" "#PWR0155" (at 99.06 97.79 0) (effects (font (size 1.27 1.27)) (hide yes)))
  (property "Value" "-15V" (at 99.06 88.9 0) (effects (font (size 1.27 1.27))))
  (property "Footprint" "" (at 99.06 93.98 0) (effects (font (size 1.27 1.27)) (hide yes)))
  (property "Datasheet" "" (at 99.06 93.98 0) (effects (font (size 1.27 1.27)) (hide yes)))
  (property "Description" "Power symbol creates a global label with name \"-15V\"" (at 99.06 93.98 0) (effects (font (size 1.27 1.27)) (hide yes)))
  (pin "1"))
 (symbol
  (lib_id "power:GND")
  (at 149.86 134.62 0)
  (unit 1)
  (exclude_from_sim no)
  (in_bom yes)
  (on_board yes)
  (dnp no)
  (fields_autoplaced yes)
  (property "Reference" "#PWR0160" (at 149.86 140.97 0) (effects (font (size 1.27 1.27)) (hide yes)))
  (property "Value" "GND" (at 149.86 139.7 0) (effects (font (size 1.27 1.27))))
  (property "Footprint" "" (at 149.86 134.62 0) (effects (font (size 1.27 1.27)) (hide yes)))
  (property "Datasheet" "" (at 149.86 134.62 0) (effects (font (size 1.27 1.27)) (hide yes)))
  (property "Description" "Power symbol creates a global label with name \"GND\" , ground" (at 149.86 134.62 0) (effects (font (size 1.27 1.27)) (hide yes)))
  (pin "1"))
 (symbol
  (lib_id "power:GND")
  (at 119.38 134.62 0)
  (unit 1)
  (exclude_from_sim no)
  (in_bom yes)
  (on_board yes)
  (dnp no)
  (fields_autoplaced yes)
  (property "Reference" "#PWR0159" (at 119.38 140.97 0) (effects (font (size 1.27 1.27)) (hide yes)))
  (property "Value" "GND" (at 119.38 139.7 0) (effects (font (size 1.27 1.27))))
  (property "Footprint" "" (at 119.38 134.62 0) (effects (font (size 1.27 1.27)) (hide yes)))
  (property "Datasheet" "" (at 119.38 134.62 0) (effects (font (size 1.27 1.27)) (hide yes)))
  (property "Description" "Power symbol creates a global label with name \"GND\" , ground" (at 119.38 134.62 0) (effects (font (size 1.27 1.27)) (hide yes)))
  (pin "1"))
 (symbol
  (lib_id "PSC:+15V")
  (at 99.06 83.82 0)
  (unit 1)
  (exclude_from_sim no)
  (in_bom yes)
  (on_board yes)
  (dnp no)
  (fields_autoplaced yes)
  (property "Reference" "#PWR046" (at 99.06 87.63 0) (effects (font (size 1.27 1.27)) (hide yes)))
  (property "Value" "+15V" (at 99.06 78.74 0) (effects (font (size 1.27 1.27))))
  (property "Footprint" "" (at 99.06 83.82 0) (effects (font (size 1.27 1.27)) (hide yes)))
  (property "Datasheet" "" (at 99.06 83.82 0) (effects (font (size 1.27 1.27)) (hide yes)))
  (property "Description" "Power symbol creates a global label with name \"-15V\"" (at 99.06 83.82 0) (effects (font (size 1.27 1.27)) (hide yes)))
  (pin "1"))
 (symbol
  (lib_id "PSC:-5.3VA")
  (at 99.06 114.3 0)
  (unit 1)
  (exclude_from_sim no)
  (in_bom yes)
  (on_board yes)
  (dnp no)
  (fields_autoplaced yes)
  (property "Reference" "#PWR050" (at 99.06 118.11 0) (effects (font (size 1.27 1.27)) (hide yes)))
  (property "Value" "-5.3VA" (at 99.06 109.22 0) (effects (font (size 1.27 1.27))))
  (property "Footprint" "" (at 99.06 114.3 0) (effects (font (size 1.27 1.27)) (hide yes)))
  (property "Datasheet" "" (at 99.06 114.3 0) (effects (font (size 1.27 1.27)) (hide yes)))
  (property "Description" "Power symbol creates a global label with name \"-5.3VA\"" (at 99.06 114.3 0) (effects (font (size 1.27 1.27)) (hide yes)))
  (pin "1")))
